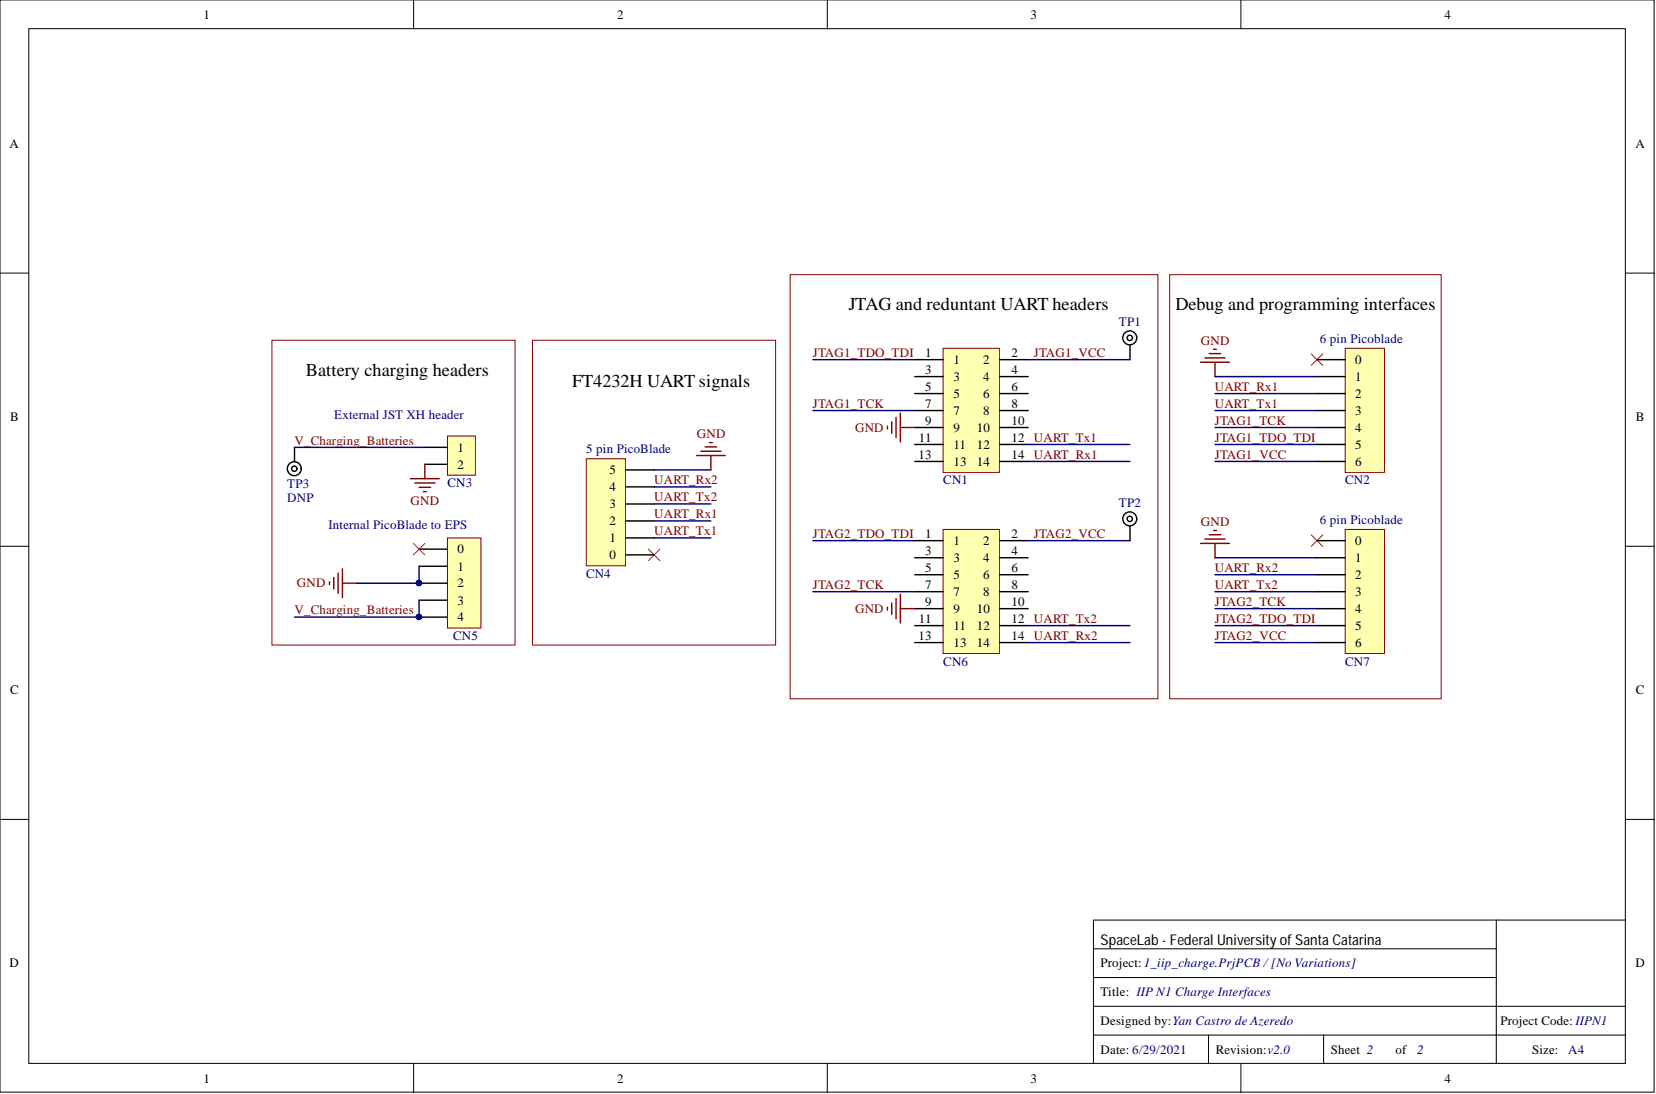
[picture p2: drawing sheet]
<svg xmlns="http://www.w3.org/2000/svg" width="292mm" height="193mm" viewBox="0 0 292 193" stroke-linecap="round" stroke-linejoin="round" font-family="sans-serif">
<g fill="#fff" stroke="#000" stroke-width=".18">
<path d="M0 0h291.8v192.6h-291.8z"/>
<path d="M5.1 5.1h281.6v182.5h-281.6z"/>
</g>
<g fill="none" stroke="#000" stroke-width=".18">
<path d="M73 0v5.1M145.9 0v5.1M218.9 0v5.1M0 48.2h5.1M286.8 48.2h5M0 96.4h5.1M286.8 96.4h5M0 144.5h5.1M286.8 144.5h5M192.9 167.4h71M192.9 177.5h93.9M192.9 172.4h71"/>
<path d="M263.9 162.3v25.3M286.8 162.3h-93.9v25.3M73 187.6v5.1M145.9 187.6v5.1M192.9 182.6h93.9M213.2 182.6v5M218.9 187.6v5.1M233.5 182.6v5"/>
</g>
<path d="M48 60h42.9v53.8h-42.9z" fill="none" stroke="#800000" stroke-width=".18"/>
<path d="M231.3 62.4l2 2.1M233.3 62.4l-2 2.1M114.4 96.9l2 2M116.4 96.9l-2 2M231.3 94.4l2 2M233.3 94.4l-2 2" fill="none" stroke="#f00" stroke-width=".18"/>
<path d="M78.9 76.9h4.9v6.9h-4.9z" fill="#ffffb0" stroke="#800000" stroke-width=".18"/>
<path d="M74.9 78.9h4M74.9 81.9h4" fill="none" stroke="#000" stroke-width=".25"/>
<path d="M78.9 94.9h5.9v15.9h-5.9z" fill="#ffffb0" stroke="#800000" stroke-width=".18"/>
<path d="M73.9 99.9h5M73.9 96.9h5M73.9 102.9h5M73.9 105.9h5M73.9 108.9h5" fill="none" stroke="#000" stroke-width=".25"/>
<g fill="#000080" stroke="#000080" stroke-width=".18">
<circle cx="73.9" cy="102.8" r=".47"/>
<circle cx="73.9" cy="108.8" r=".47"/>
</g>
<path d="M72.9 95.8l2 2.1M74.9 95.8l-2 2.1" fill="none" stroke="#f00" stroke-width=".18"/>
<path d="M103.4 80.9h6.9v18.9h-6.9z" fill="#ffffb0" stroke="#800000" stroke-width=".18"/>
<path d="M110.4 94.9h5M110.4 91.9h5M110.4 88.9h5M110.4 85.9h5M110.4 82.9h5M110.4 97.9h5" fill="none" stroke="#000" stroke-width=".25"/>
<path d="M166.4 93.4h9.9v21.9h-9.9z" fill="#ffffb0" stroke="#800000" stroke-width=".18"/>
<g fill="none" stroke="#000" stroke-width=".25">
<path d="M161.4 95.4h5M161.4 98.4h5M176.3 95.4h5M176.3 98.4h5M199.3 92.8v2.6M161.4 101.4h5M161.4 104.4h5M161.4 107.4h5M161.4 110.4h5M161.4 113.3h5M176.3 101.4h5M176.3 104.4h5"/>
<path d="M176.3 107.4h5M176.3 110.4h5M176.3 113.3h5"/>
<circle cx="199.3" cy="91.5" r=".47"/>
<circle cx="199.3" cy="91.5" r="1.23"/>
</g>
<path d="M156.5 107.1v.5M157.3 106.3v2.1M158.1 105.6v3.5M158.8 104.8v5.1M158.8 107.4h2.6" fill="none" stroke="#800000" stroke-width=".25"/>
<path d="M166.4 61.4h9.9v21.9h-9.9z" fill="#ffffb0" stroke="#800000" stroke-width=".18"/>
<g fill="none" stroke="#000" stroke-width=".25">
<path d="M161.4 63.4h5M161.4 66.4h5M161.4 69.4h5M161.4 72.4h5M161.4 75.4h5M161.4 78.4h5M176.3 63.4h5M176.3 66.4h5M176.3 69.4h5M176.3 72.4h5M176.3 75.4h5M176.3 78.4h5"/>
<path d="M199.3 60.9v2.5M161.4 81.4h5M176.3 81.4h5"/>
<circle cx="199.3" cy="59.6" r=".47"/>
<circle cx="199.3" cy="59.6" r="1.23"/>
</g>
<path d="M156.5 75.2v.5M157.3 74.4v2M158.1 73.6v3.6M158.8 72.9v5M158.8 75.4h2.6" fill="none" stroke="#800000" stroke-width=".25"/>
<path d="M237.3 61.4h6.9v21.9h-6.9z" fill="#ffffb0" stroke="#800000" stroke-width=".18"/>
<path d="M232.3 66.4h5M232.3 69.4h5M232.3 72.4h5M232.3 75.4h5M232.3 78.4h5M232.3 63.4h5M232.3 81.4h5" fill="none" stroke="#000" stroke-width=".25"/>
<path d="M237.3 93.4h6.9v21.9h-6.9z" fill="#ffffb0" stroke="#800000" stroke-width=".18"/>
<g fill="none" stroke="#000" stroke-width=".25">
<path d="M51.9 78.9v2.5M232.3 98.4h5M232.3 95.4h5M232.3 101.4h5M232.3 104.4h5M232.3 107.4h5M232.3 110.4h5M232.3 113.3h5"/>
<circle cx="51.9" cy="82.7" r=".47"/>
<circle cx="51.9" cy="82.7" r="1.23"/>
</g>
<path d="M139.4 48.5h64.8v74.8h-64.8zM206.3 48.5h47.9v74.8h-47.9zM93.9 60h42.9v53.8h-42.9z" fill="none" stroke="#800000" stroke-width=".18"/>
<g fill="none" stroke="#800000" stroke-width=".25">
<path d="M123.6 79.6h3.6M124.4 78.8h2M125.1 78.1h.5M211.8 63.9h5.1M212.5 63.1h3.6M213.3 62.4h2M214.1 61.6h.5M214.3 63.9v2.5M72.4 84.4h5.1M73.2 85.2h3.5M73.9 86h2.1M74.7 86.7h.5"/>
<path d="M74.9 81.9v2.5M122.9 80.4h5M125.4 80.4v2.5M211.8 95.8h5.1M212.5 95.1h3.6M213.3 94.3h2M214.1 93.6h.5M214.3 95.8v2.6M58.1 102.6v.5M58.9 101.9v2M59.6 101.1v3.5M60.4 100.3v5.1"/>
<path d="M60.4 102.9h2.5"/>
</g>
<g fill="none" stroke="#000080" stroke-width=".25">
<path d="M51.9 78.9h23M143.4 63.4h18M143.4 72.4h18M181.3 63.4h18M181.3 78.4h18M214.3 72.4h18M214.3 78.4h18M214.3 66.4h18M214.3 69.4h18M214.3 75.4h18M73.9 99.9v3h-11M115.4 91.9h10"/>
<path d="M115.4 88.9h10M115.4 85.9h10M115.4 82.9h10M115.4 94.9h10M143.4 95.4h18M181.3 95.4h18M181.3 81.4h18M214.3 81.4h18M214.3 98.4h18M73.9 105.9v3h-22M143.4 104.4h18M181.3 110.4h18"/>
<path d="M181.3 113.3h18M214.3 104.4h18M214.3 110.4h18M214.3 113.3h18M214.3 101.4h18M214.3 107.4h18"/>
</g>
<g fill="#000080" stroke="#000080" stroke-width=".18">
<circle cx="73.9" cy="108.8" r=".47"/>
<circle cx="73.9" cy="102.8" r=".47"/>
</g>
<g font-size="3.2">
<text x="149.7" y="54.7">JTAG and reduntant UART headers</text>
<text x="207.3" y="54.8">Debug and programming interfaces</text>
<text x="54" y="66.3">Battery charging headers</text>
<text x="100.9" y="68.2">FT4232H UART signals</text>
</g>
<text font-size="2.6" x="194.1" y="166.8">SpaceLab - Federal University ofSanta Catarina</text>
<g font-size="2.3">
<text x="35.9" y="3.3">1</text>
<text x="108.9" y="3.3">2</text>
<text x="181.8" y="3.3">3</text>
<text x="254.8" y="3.3">4</text>
<text x="1.7" y="26.1">A</text>
<text x="288.5" y="26.1">A</text>
<text x="163.2" y="63">1</text>
<text x="163.2" y="65.9">3</text>
<text x="168.2" y="64.2">1</text>
<text x="173.4" y="64.2">2</text>
<text x="178.4" y="65.9">4</text>
<text x="178.4" y="63">2</text>
<text x="239.1" y="64.2">0</text>
<text x="163.2" y="68.9">5</text>
<text x="163.2" y="71.9">7</text>
<text x="168.2" y="67.2">3</text>
<text x="168.2" y="70.1">5</text>
<text x="173.4" y="70.1">6</text>
<text x="173.4" y="67.2">4</text>
<text x="178.4" y="71.9">8</text>
<text x="178.4" y="68.9">6</text>
<text x="239.1" y="67.2">1</text>
<text x="239.1" y="70.1">2</text>
<text x="1.8" y="74.3">B</text>
<text x="162.1" y="77.9">11</text>
<text x="163.2" y="74.9">9</text>
<text x="168.2" y="73.2">7</text>
<text x="168.2" y="76.2">9</text>
<text x="172.3" y="76.2">10</text>
<text x="173.4" y="73.2">8</text>
<text x="178.4" y="74.9">10</text>
<text x="178.4" y="77.9">12</text>
<text x="239.1" y="73.2">3</text>
<text x="239.1" y="76.2">4</text>
<text x="288.5" y="74.3">B</text>
<text x="80.7" y="82.7">2</text>
<text x="80.7" y="79.7">1</text>
<text x="107.5" y="83.7">5</text>
<text x="162" y="80.9">13</text>
<text x="168.2" y="79.2">11</text>
<text x="168.2" y="82.2">13</text>
<text x="172.3" y="79.2">12</text>
<text x="172.3" y="82.2">14</text>
<text x="178.4" y="80.9">14</text>
<text x="239.1" y="79.2">5</text>
<text x="239.1" y="82.2">6</text>
<text x="107.5" y="89.7">3</text>
<text x="107.5" y="86.6">4</text>
<text x="107.5" y="95.7">1</text>
<text x="107.5" y="92.6">2</text>
<text x="163.2" y="94.9">1</text>
<text x="178.4" y="94.9">2</text>
<text x="80.7" y="100.7">1</text>
<text x="80.7" y="97.6">0</text>
<text x="107.5" y="98.6">0</text>
<text x="163.2" y="97.9">3</text>
<text x="163.2" y="100.8">5</text>
<text x="168.2" y="96.2">1</text>
<text x="168.2" y="99.1">3</text>
<text x="173.4" y="99.1">4</text>
<text x="173.4" y="96.2">2</text>
<text x="178.4" y="100.8">6</text>
<text x="178.4" y="97.9">4</text>
<text x="239.1" y="99.1">1</text>
<text x="239.1" y="96.2">0</text>
<text x="80.7" y="103.6">2</text>
<text x="80.7" y="106.7">3</text>
<text x="163.2" y="103.9">7</text>
<text x="163.2" y="106.8">9</text>
<text x="168.2" y="102.1">5</text>
<text x="168.2" y="105.1">7</text>
<text x="173.4" y="105.1">8</text>
<text x="173.4" y="102.1">6</text>
<text x="178.4" y="106.8">10</text>
<text x="178.4" y="103.9">8</text>
<text x="239.1" y="102.1">2</text>
<text x="239.1" y="105.1">3</text>
<text x="80.7" y="109.6">4</text>
<text x="162" y="112.8">13</text>
<text x="162.1" y="109.9">11</text>
<text x="168.2" y="108.1">9</text>
<text x="168.2" y="111.1">11</text>
<text x="172.3" y="108.1">10</text>
<text x="172.3" y="111.1">12</text>
<text x="178.4" y="109.9">12</text>
<text x="178.4" y="112.8">14</text>
<text x="239.1" y="108.1">4</text>
<text x="239.1" y="111.1">5</text>
<text x="168.2" y="114.1">13</text>
<text x="172.3" y="114.1">14</text>
<text x="239.1" y="114.1">6</text>
<text x="1.8" y="122.5">C</text>
<text x="288.5" y="122.5">C</text>
<text x="1.7" y="170.7">D</text>
<text x="194.1" y="170.7">Project:1_iip_charge.PrjPCB /[No Variations]</text>
<text x="288.5" y="170.7">D</text>
<text x="194.1" y="175.7">Title: IIP N1 Charge Interfaces</text>
<text x="194.1" y="185.9">Date: 6/29/2021</text>
<text x="194.1" y="180.8">Designed by:Yan Castro de Azeredo</text>
<text x="214.4" y="185.9">Revision:v2.0</text>
<text x="234.7" y="185.9">Sheet 2</text>
<text x="246.2" y="185.9">of</text>
<text x="264.7" y="180.8">Project Code: IIPN1</text>
<text x="270.3" y="185.9">Size:</text>
<text x="35.9" y="190.9">1</text>
<text x="108.9" y="190.9">2</text>
<text x="181.8" y="190.9">3</text>
<text x="254.8" y="190.9">4</text>
</g>
<g font-size="2.3" fill="#000080">
<text x="197.4" y="57.5">TP1</text>
<text x="232.8" y="60.4">6 pin Picoblade</text>
<text x="59" y="74">External JST XH header</text>
<text x="103.4" y="79.9">5 pin PicoBlade</text>
<text x="50.7" y="86">TP3</text>
<text x="50.7" y="88.6">DNP</text>
<text x="78.9" y="86">CN3</text>
<text x="166.4" y="85.4">CN1</text>
<text x="197.4" y="89.4">TP2</text>
<text x="237.3" y="85.4">CN2</text>
<text x="57.9" y="93.4">Internal PicoBlade to EPS</text>
<text x="232.8" y="92.4">6 pin Picoblade</text>
<text x="103.4" y="101.9">CN4</text>
<text x="79.9" y="112.8">CN5</text>
<text x="166.4" y="117.4">CN6</text>
<text x="237.3" y="117.4">CN7</text>
<text x="250" y="185.9">2</text>
<text x="276.6" y="185.9">A4</text>
</g>
<g font-size="2.3" fill="#800000">
<text x="143.4" y="63">JTAG1_TDO_TDI</text>
<text x="182.4" y="63">JTAG1_VCC</text>
<text x="211.8" y="60.9">GND</text>
<text x="143.4" y="71.9">JTAG1_TCK</text>
<text x="214.3" y="68.9">UART_Rx1</text>
<text x="214.3" y="71.9">UART_Tx1</text>
<text x="122.9" y="77.3">GND</text>
<text x="150.8" y="76.2">GND</text>
<text x="182.4" y="77.9">UART_Tx1</text>
<text x="214.3" y="74.9">JTAG1_TCK</text>
<text x="214.3" y="77.9">JTAG1_TDO_TDI</text>
<text x="51.9" y="78.4">V_Charging_Batteries</text>
<text x="182.4" y="80.9">UART_Rx1</text>
<text x="214.3" y="80.9">JTAG1_VCC</text>
<text x="72.4" y="89">GND</text>
<text x="115.4" y="88.4">UART_Tx2</text>
<text x="115.4" y="85.4">UART_Rx2</text>
<text x="115.4" y="94.4">UART_Tx1</text>
<text x="115.4" y="91.4">UART_Rx1</text>
<text x="143.4" y="94.9">JTAG2_TDO_TDI</text>
<text x="182.4" y="94.9">JTAG2_VCC</text>
<text x="211.8" y="92.8">GND</text>
<text x="214.3" y="100.8">UART_Rx2</text>
<text x="52.4" y="103.6">GND</text>
<text x="143.4" y="103.9">JTAG2_TCK</text>
<text x="214.3" y="103.9">UART_Tx2</text>
<text x="214.3" y="106.8">JTAG2_TCK</text>
<text x="51.9" y="108.4">V_Charging_Batteries</text>
<text x="150.8" y="108.1">GND</text>
<text x="182.4" y="109.9">UART_Tx2</text>
<text x="182.4" y="112.8">UART_Rx2</text>
<text x="214.3" y="109.9">JTAG2_TDO_TDI</text>
<text x="214.3" y="112.8">JTAG2_VCC</text>
</g>
</svg>
